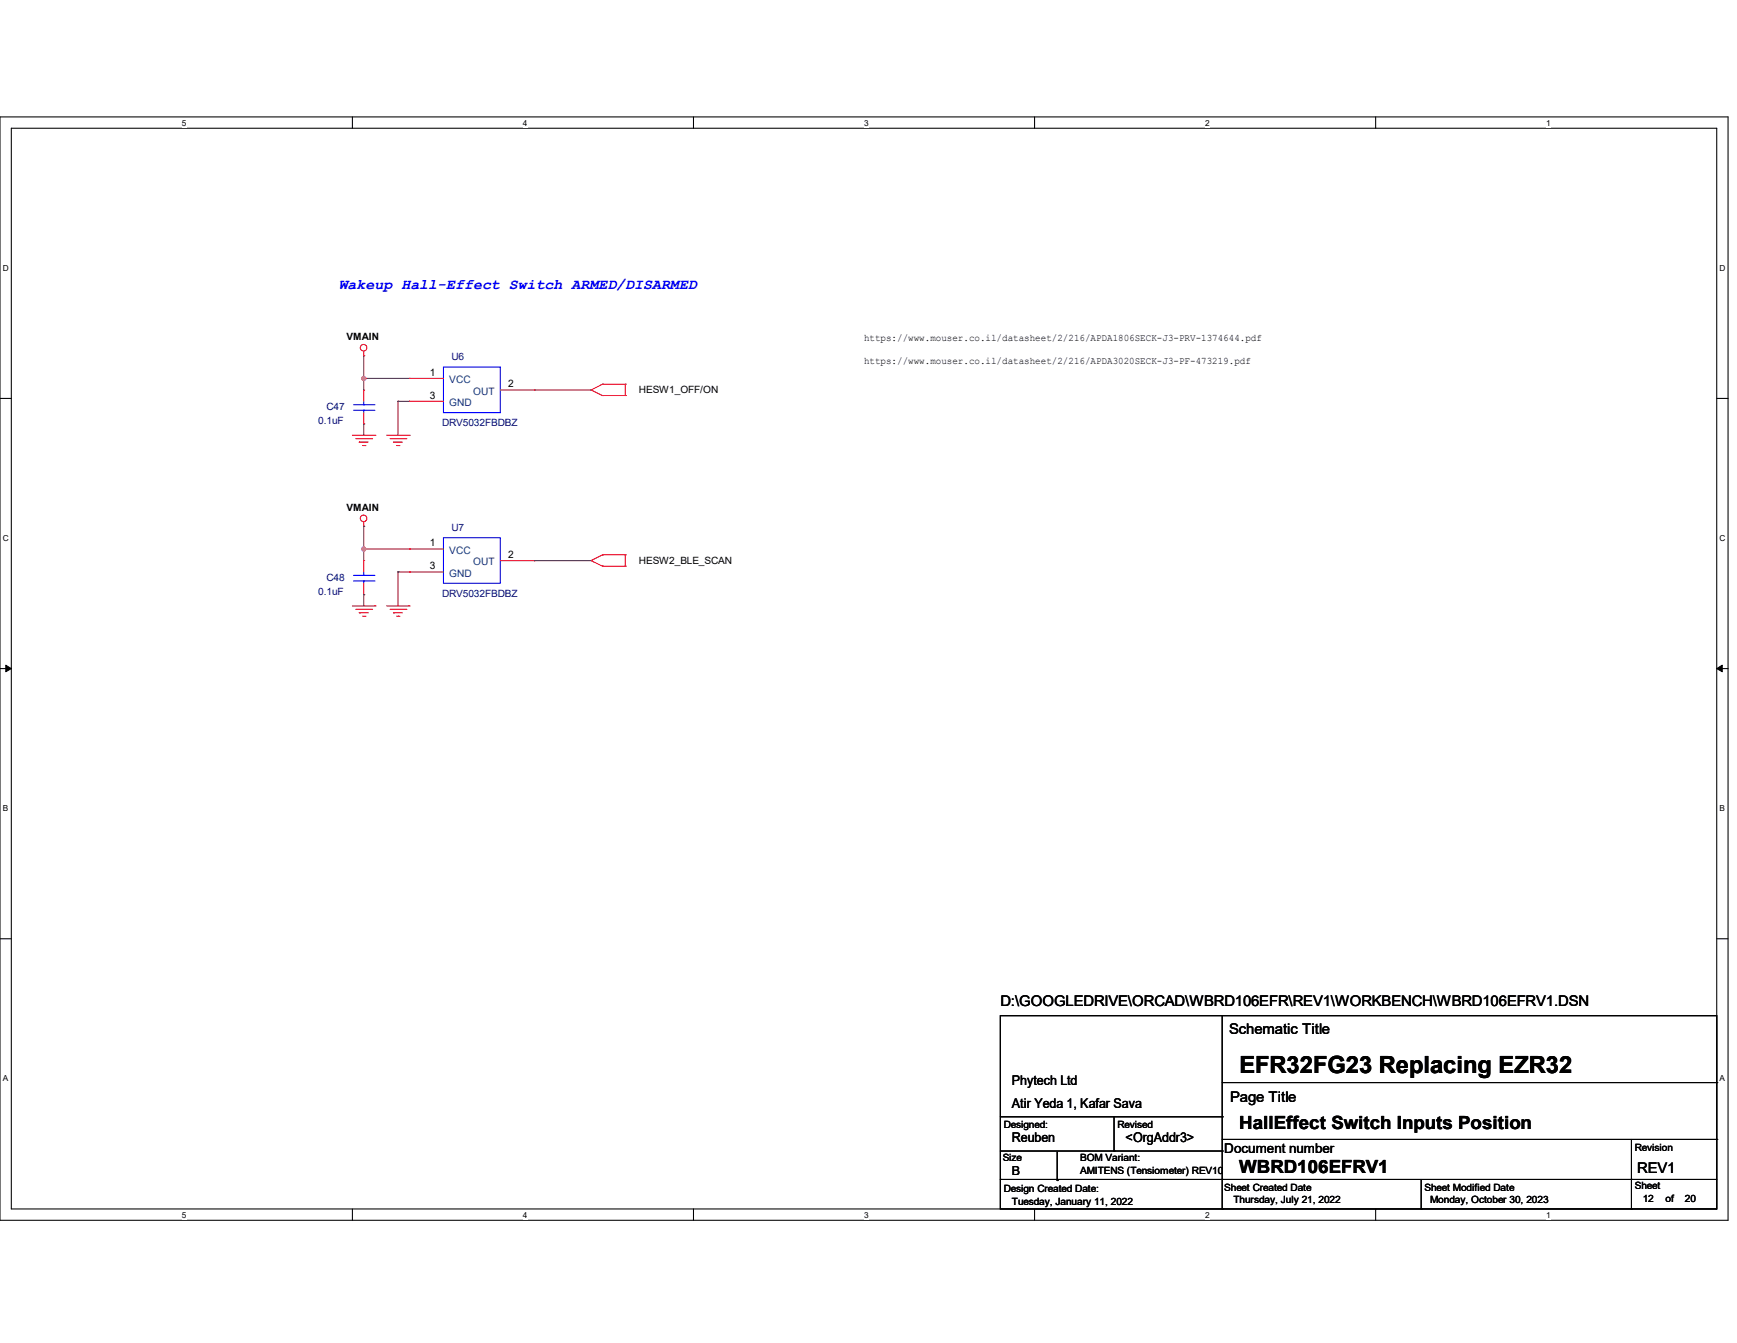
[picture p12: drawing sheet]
<svg xmlns="http://www.w3.org/2000/svg" width="279mm" height="216mm" viewBox="0 0 279 216" stroke-linecap="round" stroke-linejoin="round" font-family="sans-serif">
<path d="M0 18.8h278v177.4h-278zM1.8 20.6h274.3v173.8h-274.3z" fill="none" stroke="#000" stroke-width=".17"/>
<g fill="#fff">
<path d="M29.3 19h.7v1.5h-.7z"/>
<path d="M29.3 194.6h.7v1.4h-.7z"/>
</g>
<path d="M56.7 18.8v1.8M56.7 194.4v1.8" fill="none" stroke="#000" stroke-width=".17"/>
<g fill="#fff">
<path d="M84.1 19h.7v1.5h-.7z"/>
<path d="M84.1 194.6h.7v1.4h-.7z"/>
</g>
<path d="M111.5 18.8v1.8M111.5 194.4v1.8" fill="none" stroke="#000" stroke-width=".17"/>
<g fill="#fff">
<path d="M139 19h.7v1.5h-.7z"/>
<path d="M139 194.6h.7v1.4h-.7z"/>
</g>
<path d="M166.4 18.8v1.8M166.4 194.4v1.8" fill="none" stroke="#000" stroke-width=".17"/>
<g fill="#fff">
<path d="M193.8 19h.8v1.5h-.8z"/>
<path d="M193.8 194.6h.8v1.4h-.8z"/>
</g>
<path d="M221.3 18.8v1.8M221.3 194.4v1.8" fill="none" stroke="#000" stroke-width=".17"/>
<g fill="#fff">
<path d="M248.7 19h.7v1.5h-.7z"/>
<path d="M248.7 194.6h.7v1.4h-.7z"/>
<path d="M.5 42.3h.9v1.5h-.9z"/>
<path d="M276.6 42.3h.9v1.5h-.9z"/>
<path d="M.5 85.8h.9v1.4h-.9z"/>
<path d="M276.6 85.8h.9v1.4h-.9z"/>
</g>
<path d="M0 64.1h1.8M276.1 64.1h1.9" fill="none" stroke="#000" stroke-width=".17"/>
<g fill="#fff">
<path d="M.5 129.2h.8v1.5h-.8z"/>
<path d="M276.6 129.2h.9v1.5h-.9z"/>
</g>
<path d="M0 107.5h1.8M276.1 107.5h1.9" fill="none" stroke="#000" stroke-width=".17"/>
<path d="M.9 106.9l.9 .6-.9 .5zM276.1 107.5l.9-.6v1.1z" fill="#000" stroke="#000" stroke-width=".16"/>
<g fill="#fff">
<path d="M.5 172.6h.8v1.5h-.8z"/>
<path d="M276.6 172.6h.9v1.5h-.9z"/>
</g>
<g fill="none" stroke="#000" stroke-width=".17">
<path d="M0 150.9h1.8M276.1 150.9h1.9M160.9 163.3h115.2v31.1h-115.2zM160.9 179.5h35.7M179.2 179.5v5.5M196.6 179.5h.1M196.6 174h79.5M196.6 163.3v31.1M276.1 174h.1M160.9 189.6h.1M160.9 189.6h115.2M160.9 185h35.7"/>
<path d="M170.1 189.8h.1M170.1 185.2v4.6M179.2 185h.1M196.6 189.6h.1M196.6 194.4h.1M196.6 185h.1M196.6 183.2h79.5M228.6 194.4h.1M228.6 189.6v4.8M262.4 189.6h.1M262.4 194.4h.1M262.4 183.2v11.2"/>
<path d="M276.1 183.2h.1"/>
</g>
<g fill="none" stroke="#f00" stroke-width=".17">
<path d="M58.5 57.2h.1M58.5 56.5v.7M56.7 70h3.6M57.2 70.5h2.6M57.8 71.1h.1M57.8 71.1h1.4M58.3 71.6h.4M58.5 68.2h.1M58.5 62.7h.1M58.5 62.7v1.8M58.5 66.3v1.9M58.7 71.6h.1"/>
<path d="M59.8 70.5h.1M60.3 70h.1M62.2 70h3.6M62.7 70.5h2.6M63.3 71.1h.1M63.3 71.1h1.4M63.8 71.6h.4M64.2 71.6h.1M65.3 70.5h.1M65.8 70h.1M65.8 60.8h.1M65.8 64.5h.1"/>
<path d="M65.8 60.8h5.5M65.8 64.5h5.5M80.5 62.7h5.4M85.9 62.7h.1M95.1 62.7h.1M95.1 62.7l1.8 .9M96.9 61.8h.1M96.9 63.6h.1M96.9 61.8l-1.8 .9M96.9 61.8h3.7M96.9 63.6h3.7M100.6 61.8h.1"/>
<path d="M100.6 63.6h.1M100.6 61.8v1.8M56.7 97.4h3.6M57.2 98h2.6M57.8 98.5h.1M57.8 98.5h1.4M58.3 99.1h.4M58.5 84.6h.1M58.5 95.6h.1M58.5 90.1h.1M58.5 83.9v.7M58.5 90.1v1.8"/>
<path d="M58.5 93.8v1.8M58.7 99.1h.1M59.8 98h.1M60.3 97.4h.1M62.2 97.4h3.6M62.7 98h2.6M63.3 98.5h.1M63.3 98.5h1.4M63.8 99.1h.4M64.2 99.1h.1M65.3 98h.1M65.8 97.4h.1"/>
<path d="M65.8 88.3h.1M65.8 91.9h.1M65.8 88.3h5.5M65.8 91.9h5.5M80.5 90.1h5.4M85.9 90.1h.1M95.1 90.1h.1M95.1 90.1l1.8 .9M96.9 89.2h.1M96.9 91h.1M96.9 89.2l-1.8 .9M96.9 89.2h3.7"/>
<path d="M96.9 91h3.7M100.6 89.2h.1M100.6 91h.1M100.6 89.2v1.8"/>
<circle cx="58.5" cy="55.9" r=".53"/>
<circle cx="58.5" cy="83.3" r=".53"/>
</g>
<g fill="none" stroke="#00f" stroke-width=".17">
<path d="M71.3 59h9.2v7.3h-9.2zM56.9 65.1h3.3M56.9 66h3.3M58.5 66h.1M58.5 65.1h.1M58.5 64.5v.6M58.5 66v.3M60.2 65.1h.1M60.2 66h.1M56.9 92.5h3.3M56.9 93.4h3.3M58.5 93.4h.1"/>
<path d="M58.5 92.5h.1M58.5 91.9v.6M58.5 93.4v.4M60.2 92.5h.1M60.2 93.4h.1M71.3 86.4h9.2v7.4h-9.2z"/>
</g>
<g fill="none" stroke="#800040" stroke-width=".17">
<path d="M58.5 57.2h.1M58.5 57.2v5.5M58.5 60.8h.1M58.5 68.2h.1M58.5 68.2v1.8M58.5 60.8h7.3M64 64.5h.1M64 64.5h1.8M64 64.5v5.5M85.9 62.7h.1M85.9 62.7h9.2M58.5 84.6h.1"/>
<path d="M58.5 88.3h.1M58.5 95.6h.1M58.5 84.6v5.5M58.5 95.6v1.8M58.5 88.3h7.3M64 91.9h.1M64 91.9v5.5M64 91.9h1.8M85.9 90.1h.1M85.9 90.1h9.2"/>
</g>
<g fill="#f0f" stroke="#f0f" stroke-width=".17">
<circle cx="58.5" cy="60.8" r=".34"/>
<circle cx="58.5" cy="88.3" r=".34"/>
</g>
<text font-size="3.8" x="199.3" y="172.5">EFR32FG23 Replacing EZR32</text>
<g font-size="2.9">
<text x="199.3" y="181.5">HallEffect Switch Inputs Position</text>
<text x="199.3" y="188.6">WBRD106EFRV1</text>
</g>
<text font-size="2.4" fill="#00f" x="54.5" y="46.4">Wakeup Hall-Effect Switch ARMED/DISARMED</text>
<g font-size="2.4">
<text x="160.9" y="161.8">D:\GOOGLEDRIVE\ORCAD\WBRD106EFR\REV1\WORKBENCH\WBRD106EFRV1.DSN</text>
<text x="197.7" y="166.2">Schematic Title</text>
<text x="197.9" y="177.2">Page Title</text>
<text x="263.4" y="188.5">REV1</text>
</g>
<g font-size="2.2">
<text x="162.8" y="178.1">Atir Yeda 1, Kafar Sava</text>
<text x="162.8" y="174.4">Phytech Ltd</text>
<text x="162.8" y="183.6">Reuben</text>
<text x="181.1" y="183.6">&lt;OrgAddr3&gt;</text>
<text x="196.9" y="185.4">Document number</text>
</g>
<text font-size="2" x="162.8" y="188.8">B</text>
<g font-size="1.7">
<text x="69.1" y="60.4">1</text>
<text x="69.1" y="64.1">3</text>
<text x="81.7" y="62.3">2</text>
<text x="69.1" y="87.8">1</text>
<text x="81.7" y="89.7">2</text>
<text x="69.1" y="91.5">3</text>
</g>
<g font-size="1.7" fill="#004080">
<text x="72.3" y="61.6">VCC</text>
<text x="72.3" y="65.3">GND</text>
<text x="76.1" y="63.5">OUT</text>
<text x="72.3" y="89">VCC</text>
<text x="72.3" y="92.7">GND</text>
<text x="76.1" y="90.9">OUT</text>
</g>
<g font-size="1.6">
<text x="55.8" y="54.7">VMAIN</text>
<text x="139" y="58.5">https://www.mouser.co.il/datasheet/2/216/APDA3020SECK-J3-PF-473219.pdf</text>
<text x="139" y="54.8">https://www.mouser.co.il/datasheet/2/216/APDA1806SECK-J3-PRV-1374644.pdf</text>
<text x="102.8" y="63.2">HESW1_OFF/ON</text>
<text x="55.8" y="82.1">VMAIN</text>
<text x="102.8" y="90.6">HESW2_BLE_SCAN</text>
<text x="161.5" y="181.4">Designed:</text>
<text x="179.7" y="181.4">Revised</text>
<text x="263" y="185">Revision</text>
<text x="161.3" y="186.7">Size</text>
<text x="161.5" y="191.6">Design Created Date:</text>
<text x="173.7" y="186.7">BOM Variant:</text>
<text x="173.7" y="188.7">AMITENS (Tensiometer) REV10</text>
<text x="196.9" y="191.4">Sheet Created Date</text>
<text x="229.1" y="191.4">Sheet Modified Date</text>
<text x="263" y="191.2">Sheet</text>
<text x="162.8" y="193.8">Tuesday, January 11, 2022</text>
<text x="198.4" y="193.4">Thursday, July 21, 2022</text>
<text x="230" y="193.4">Monday, October 30, 2023</text>
<text x="264.2" y="193.3">12</text>
<text x="267.9" y="193.3">of</text>
<text x="271" y="193.3">20</text>
</g>
<g font-size="1.6" fill="#000080">
<text x="72.6" y="57.9">U6</text>
<text x="52.5" y="66">C47</text>
<text x="51.2" y="68.2">0.1uF</text>
<text x="71.1" y="68.5">DRV5032FBDBZ</text>
<text x="72.6" y="85.3">U7</text>
<text x="51.2" y="95.6">0.1uF</text>
<text x="52.5" y="93.4">C48</text>
<text x="71.1" y="95.9">DRV5032FBDBZ</text>
</g>
<g font-size="1.3">
<text x="29.3" y="20.2">5</text>
<text x="84.1" y="20.2">4</text>
<text x="139" y="20.2">3</text>
<text x="193.8" y="20.2">2</text>
<text x="248.7" y="20.2">1</text>
<text x=".5" y="43.5">D</text>
<text x="276.6" y="43.5">D</text>
<text x=".5" y="87">C</text>
<text x="276.6" y="87">C</text>
<text x=".5" y="130.4">B</text>
<text x="276.6" y="130.4">B</text>
<text x=".5" y="173.8">A</text>
<text x="276.6" y="173.8">A</text>
<text x="29.3" y="195.7">5</text>
<text x="84.1" y="195.7">4</text>
<text x="139" y="195.7">3</text>
<text x="193.8" y="195.7">2</text>
<text x="248.7" y="195.7">1</text>
</g>
</svg>
